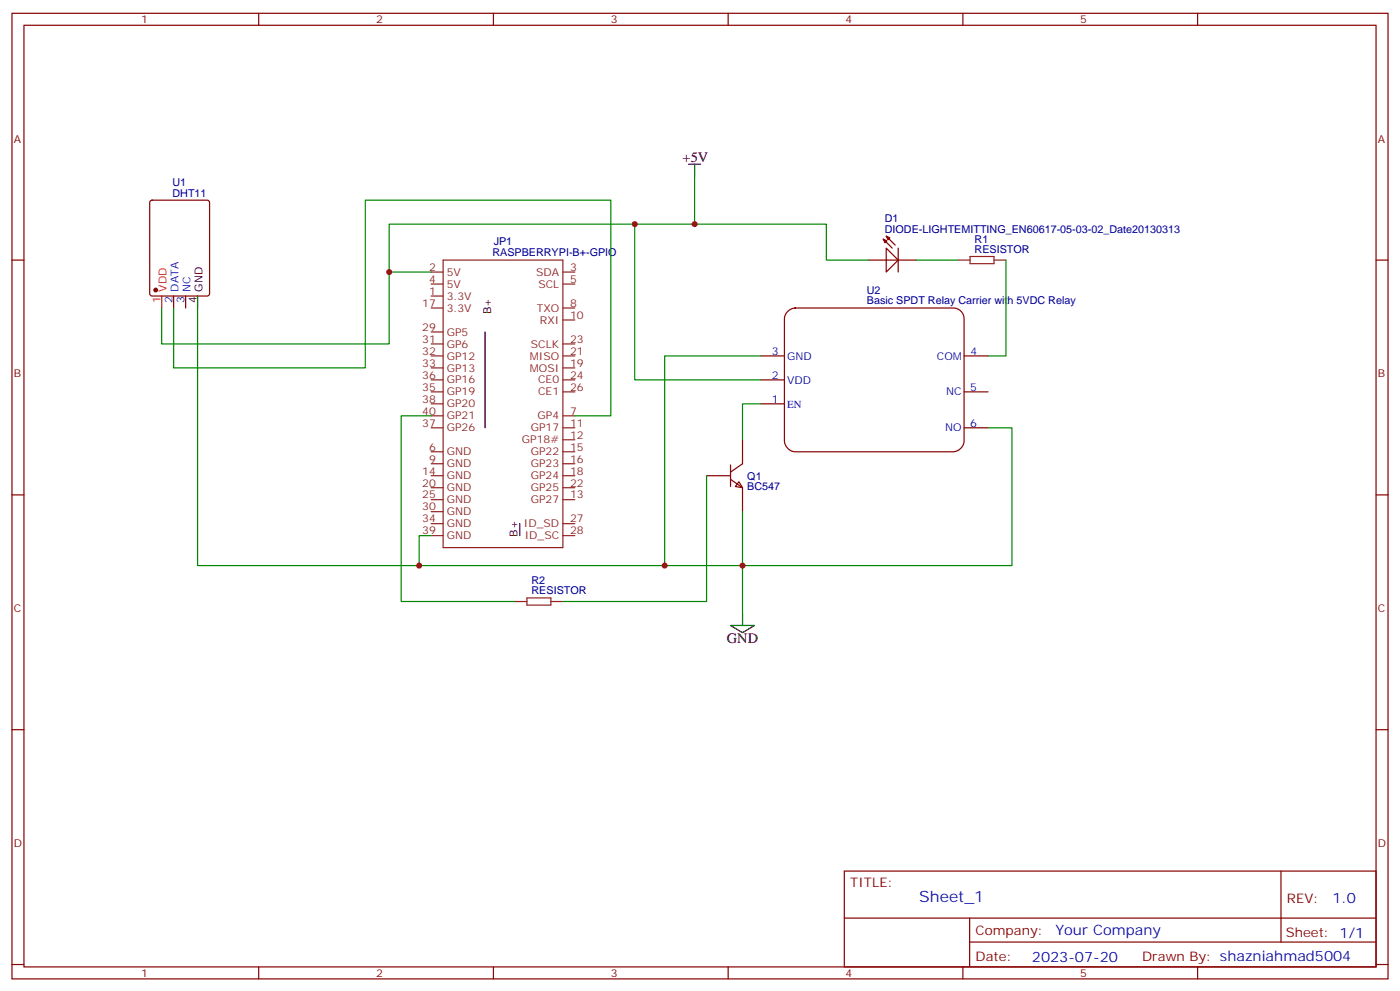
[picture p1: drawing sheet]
<svg xmlns="http://www.w3.org/2000/svg" width="412mm" height="292mm" viewBox="0 0 412 292" stroke-linecap="round" stroke-linejoin="round" font-family="sans-serif">
<g fill="none" stroke="#870000" stroke-width=".35">
<path d="M3.5 3.9h405.4v284.4h-405.4zM7.1 7.4h398.2v277.3h-398.2zM76.2 3.9v3.5M145.3 3.9v3.5M214.5 3.9v3.5M283.6 3.9v3.5M352.8 3.9v3.5M44.3 59.2l.5-.3h16.2l.7 .5v27.1l-.4 .6-16.5 .1-.6-.5-.1-27zM3.5 76.6h3.6M405.3 76.6h3.6M51.2 87.2v3.5M54.7 87.2v3.5"/>
<path d="M3.5 145.7h3.6M405.3 145.7h3.6M3.5 214.9h3.6M405.3 214.9h3.6M248.7 256.5h156.6v28.2h-156.6zM377.3 256.5v20.9M248.7 270.4h156.5M285.6 277.4h119.6M285.6 270.4v14.1M3.5 284h3.6M76.2 284.7v3.6M145.3 284.7v3.6"/>
<path d="M214.5 284.7v3.6M283.6 284.7v3.6M352.8 284.7v3.6M405.3 284h3.6"/>
</g>
<g fill="none" stroke="#8c2424" stroke-width=".35">
<path d="M130.5 76.6h35.3v84.7h-35.3zM127 87.2h3.5M127 80.1h3.5M127 83.6h3.5M127 90.7h3.5M127 97.8h3.5M165.8 80.1h3.5M165.8 83.6h3.5M165.8 90.7h3.5M165.8 94.2h3.5M127 108.3h3.5M127 104.8h3.5"/>
<path d="M127 101.3h3.5M127 115.4h3.5M127 111.9h3.5M127 118.9h3.5M165.8 108.3h3.5M165.8 104.8h3.5M165.8 101.3h3.5M165.8 115.4h3.5M165.8 111.9h3.5M127 122.4h3.5M127 136.6h3.5M127 126h3.5"/>
<path d="M127 133h3.5M165.8 122.4h3.5M165.8 136.6h3.5M165.8 126h3.5M165.8 133h3.5M165.8 129.5h3.5M127 147.1h3.5M127 143.6h3.5M127 140.1h3.5M127 150.7h3.5M127 154.2h3.5M127 157.7h3.5"/>
<path d="M165.8 147.1h3.5M165.8 143.6h3.5M165.8 140.1h3.5M165.8 154.2h3.5M165.8 157.7h3.5"/>
</g>
<path d="M58.2 87.2v3.5M142.9 97.8v28.2M153.1 154.2v3.5" fill="none" stroke="#000" stroke-width=".35"/>
<g fill="#850000" stroke="#850000" stroke-width=".35">
<path d="M260.2 70.4l2.6 2.7z"/>
<path d="M261.1 69.5l2.6 2.7z"/>
<path d="M261.1 69.5l1 .6-.5 .5z"/>
<path d="M260.2 70.4l1 .5-.5 .6z"/>
</g>
<path d="M255.8 76.6h8.8M261.1 73.1l3.5 3.5-3.5 3.5zM264.6 73.1v7M264.6 76.6h5.3" fill="none" stroke="#850000" stroke-width=".35"/>
<circle cx="45.9" cy="85.4" r=".53" fill="#870000" stroke="#870000" stroke-width=".35"/>
<path d="M47.6 87.2v3.5" fill="none" stroke="#f00" stroke-width=".35"/>
<path d="M231.9 91.9a3.4 3.4 0 0 1 2.3-1.2h46.6a3.2 3.2 0 0 1 3.2 3.2v36a3.4 3.4 0 0 1-3.2 3.1h-46.6a3.4 3.4 0 0 1-3.1-3.1v-36l.1-.8z" fill="#fff" stroke="#870000" stroke-width=".35"/>
<path d="M224 118.9h7.1M224 111.9h7.1M224 104.8h7.1M284 104.8h7M284 115.4h7M284 126h7" fill="none" stroke="#870000" stroke-width=".35"/>
<path d="M282.2 76.6h3.6M285.8 75.5h7v2.1h-7zM292.8 76.6h3.5" fill="none" stroke="#8c2424" stroke-width=".35"/>
<path d="M187 66v45.9h37M255.8 76.6h-12.4v-10.6h-128.7v14.1M269.9 76.6h12.3M296.3 76.6v28.2h-5.3M58.2 90.7v75.8h65.3M127 80.1h-12.3v21.2h-67.1v-10.6M224 104.8h-28.2v61.7M291 126h7.1v40.5h-174.6v-8.8h3.5" fill="none" stroke="#008700" stroke-width=".35"/>
<path d="M217.7 141.9l1 1.7-2.1-.3z" fill="#fff" stroke="#870000" stroke-width=".35"/>
<path d="M215.2 136.9v6.4M218.7 129.5v7.1l-3.5 2.4M208.1 140.1h7.1M215.2 141.1l3.5 2.5v7.1" fill="none" stroke="#870000" stroke-width=".35"/>
<path d="M204.6 51.9v14.1M51.2 90.7v17.6h56.4v-49.4h72.3v63.5h-10.6M224 118.9h-5.3v10.6M127 122.4h-8.8v54.7h33.5M208.1 140.1v37h-42.3M218.7 150.7v30" fill="none" stroke="#008700" stroke-width=".35"/>
<path d="M151.7 177.1h3.5M155.2 176.1h7.1v2.1h-7.1zM162.3 177.1h3.5" fill="none" stroke="#8c2424" stroke-width=".35"/>
<path d="M202.8 48.4h3.6M204.6 48.4v3.5M215.2 184.2h7l-3.5 2.1zM218.7 180.7v3.5" fill="none" stroke="#000" stroke-width=".35"/>
<g fill="#c00">
<circle cx="123.5" cy="166.5" r=".88"/>
<circle cx="195.8" cy="166.5" r=".88"/>
<circle cx="114.7" cy="80.1" r=".88"/>
<circle cx="187" cy="66" r=".88"/>
<circle cx="218.7" cy="166.5" r=".88"/>
<circle cx="204.6" cy="66" r=".88"/>
</g>
<text font-size="4.6" fill="#00f" x="270.8" y="265.5">Sheet_1</text>
<g font-size="4.2">
<text x="201.1" y="47.7">+5V</text>
<text x="214.1" y="189.5">GND</text>
</g>
<g font-size="4.2" fill="#00f">
<text x="392.5" y="265.8">1.0</text>
<text x="310.9" y="275.3">Your Company</text>
<text x="304" y="283.1">2023-07-20</text>
</g>
<g font-size="3.9" fill="#800">
<text x="250.5" y="261.1">TITLE:</text>
<text x="379.1" y="265.8">REV:</text>
<text x="287.4" y="275.3">Company:</text>
<text x="378.7" y="275.9">Sheet: 1/1</text>
<text x="287.4" y="283">Date:</text>
<text x="336.4" y="283.1">Drawn By: shazniahmad5004</text>
</g>
<g font-size="3.2" fill="#800">
<text x="41.6" y="6.9">1</text>
<text x="110.8" y="6.9">2</text>
<text x="179.9" y="6.9">3</text>
<text x="249.1" y="6.9">4</text>
<text x="318.2" y="6.9">5</text>
<text x="4.1" y="42">A</text>
<text x="405.9" y="42">A</text>
<text x="4.1" y="111.2">B</text>
<text x="405.9" y="111.2">B</text>
<text x="4.1" y="180.3">C</text>
<text x="405.9" y="180.3">C</text>
<text x="4.1" y="249.4">D</text>
<text x="405.9" y="249.4">D</text>
<text x="41.6" y="287.7">1</text>
<text x="110.8" y="287.7">2</text>
<text x="179.9" y="287.7">3</text>
<text x="249.1" y="287.7">4</text>
<text x="318.2" y="287.7">5</text>
</g>
<g font-size="3.2" fill="#000080">
<text x="50.8" y="57.9">DHT11</text>
<text x="50.8" y="54.9">U1</text>
<text x="260.6" y="65.4">D1</text>
<text x="260.6" y="68.5">DIODE-LIGHTEMITTING_EN60617-05-03-02_Date20130313</text>
<text x="287.1" y="71.4">R1</text>
<text x="145" y="75.5">RASPBERRYPI-B+-GPIO</text>
<text x="145.4" y="72.2">JP1</text>
<text x="287.1" y="74.5">RESISTOR</text>
<text x="255.4" y="89.6">Basic SPDT Relay Carrier with 5VDC Relay</text>
<text x="255.4" y="86.6">U2</text>
<text x="220.1" y="141.4">Q1</text>
<text x="220.1" y="144.4">BC547</text>
<text x="156.6" y="172">R2</text>
<text x="156.6" y="175">RESISTOR</text>
</g>
<g font-size="3.2" fill="#8d2323">
<text x="126.4" y="83.3">4</text>
<text x="126.4" y="79.8">2</text>
<text x="131.6" y="81.2">5V</text>
<text x="158" y="81.2">SDA</text>
<text x="167.9" y="79.8">3</text>
<text x="167.9" y="83.3">5</text>
<text x="126.4" y="86.8">1</text>
<text x="131.6" y="88.2">3.3V</text>
<text x="131.6" y="84.7">5V</text>
<text x="158.6" y="84.7">SCL</text>
<text x="124.4" y="90.3">17</text>
<text x="131.6" y="91.8">3.3V</text>
<text x="158.1" y="91.8">TXO</text>
<text x="159" y="95.3">RXI</text>
<text x="167.9" y="93.9">10</text>
<text x="167.9" y="90.3">8</text>
<text x="124.4" y="97.4">29</text>
<text x="124.4" y="100.9">31</text>
<text x="131.6" y="98.8">GP5</text>
<text x="167.9" y="100.9">23</text>
<text x="124.4" y="104.5">32</text>
<text x="124.4" y="108">33</text>
<text x="131.6" y="102.3">GP6</text>
<text x="131.6" y="105.9">GP12</text>
<text x="156.1" y="105.9">MISO</text>
<text x="156.4" y="102.3">SCLK</text>
<text x="167.9" y="108">19</text>
<text x="167.9" y="104.5">21</text>
<text x="124.4" y="111.5">36</text>
<text x="131.6" y="109.4">GP13</text>
<text x="131.6" y="112.9">GP16</text>
<text x="156.1" y="109.4">MOSI</text>
<text x="158.5" y="112.9">CE0</text>
<text x="167.9" y="111.5">24</text>
<text x="124.4" y="115">35</text>
<text x="124.4" y="118.6">38</text>
<text x="131.6" y="116.5">GP19</text>
<text x="131.6" y="120">GP20</text>
<text x="158.5" y="116.5">CE1</text>
<text x="167.9" y="115">26</text>
<text x="124.4" y="125.6">37</text>
<text x="124.4" y="122.1">40</text>
<text x="131.6" y="123.5">GP21</text>
<text x="158.4" y="123.5">GP4</text>
<text x="167.9" y="122.1">7</text>
<text x="167.9" y="125.6">11</text>
<text x="131.6" y="127">GP26</text>
<text x="153.7" y="130.6">GP18#</text>
<text x="156.3" y="127">GP17</text>
<text x="167.9" y="129.2">12</text>
<text x="126.4" y="136.2">9</text>
<text x="126.4" y="132.7">6</text>
<text x="131.6" y="137.6">GND</text>
<text x="131.6" y="134.1">GND</text>
<text x="156.3" y="134.1">GP22</text>
<text x="156.3" y="137.6">GP23</text>
<text x="167.9" y="132.7">15</text>
<text x="167.9" y="136.2">16</text>
<text x="124.4" y="143.3">20</text>
<text x="124.4" y="139.7">14</text>
<text x="131.6" y="141.1">GND</text>
<text x="156.3" y="141.1">GP24</text>
<text x="167.9" y="143.3">22</text>
<text x="167.9" y="139.7">18</text>
<text x="124.4" y="146.8">25</text>
<text x="131.6" y="148.2">GND</text>
<text x="131.6" y="144.7">GND</text>
<text x="156.3" y="148.2">GP27</text>
<text x="156.3" y="144.7">GP25</text>
<text x="167.9" y="146.8">13</text>
<text x="124.4" y="150.3">30</text>
<text x="124.4" y="153.8">34</text>
<text x="131.6" y="151.7">GND</text>
<text x="131.6" y="155.3">GND</text>
<text x="154.3" y="155.3">ID_SD</text>
<text x="167.9" y="153.8">27</text>
<text x="124.4" y="157.4">39</text>
<text x="131.6" y="158.8">GND</text>
<text x="154.6" y="158.8">ID_SC</text>
<text x="167.9" y="157.4">28</text>
</g>
<g font-size="3.2" fill="#f00">
<text x="47.3" y="89.4" transform="rotate(-90 47.3 89.4)">1</text>
<text x="49" y="85.9" transform="rotate(-90 49 85.9)">VDD</text>
</g>
<g font-size="3.2" fill="#00f">
<text x="50.8" y="89.4" transform="rotate(-90 50.8 89.4)">2</text>
<text x="52.6" y="85.9" transform="rotate(-90 52.6 85.9)">DATA</text>
<text x="54.3" y="89.4" transform="rotate(-90 54.3 89.4)">3</text>
<text x="56.1" y="85.9" transform="rotate(-90 56.1 85.9)">NC</text>
<text x="227.4" y="104.6">3</text>
<text x="231.9" y="106">GND</text>
<text x="276" y="106">COM</text>
<text x="285.9" y="104.6">4</text>
<text x="227.4" y="111.7">2</text>
<text x="231.9" y="113.1">VDD</text>
<text x="227.4" y="118.7">1</text>
<text x="278.7" y="116.5">NC</text>
<text x="285.8" y="115">5</text>
<text x="231.9" y="120.1">EN</text>
<text x="285.8" y="125.6">6</text>
<text x="278.4" y="127">NO</text>
</g>
<g font-size="3.2">
<text x="57.9" y="89.4" transform="rotate(-90 57.9 89.4)">4</text>
<text x="59.6" y="85.9" transform="rotate(-90 59.6 85.9)">GND</text>
<text x="144.6" y="92.5" transform="rotate(-90 144.6 92.5)">B+</text>
<text x="152.4" y="158.1" transform="rotate(-90 152.4 158.1)">B+</text>
</g>
</svg>
